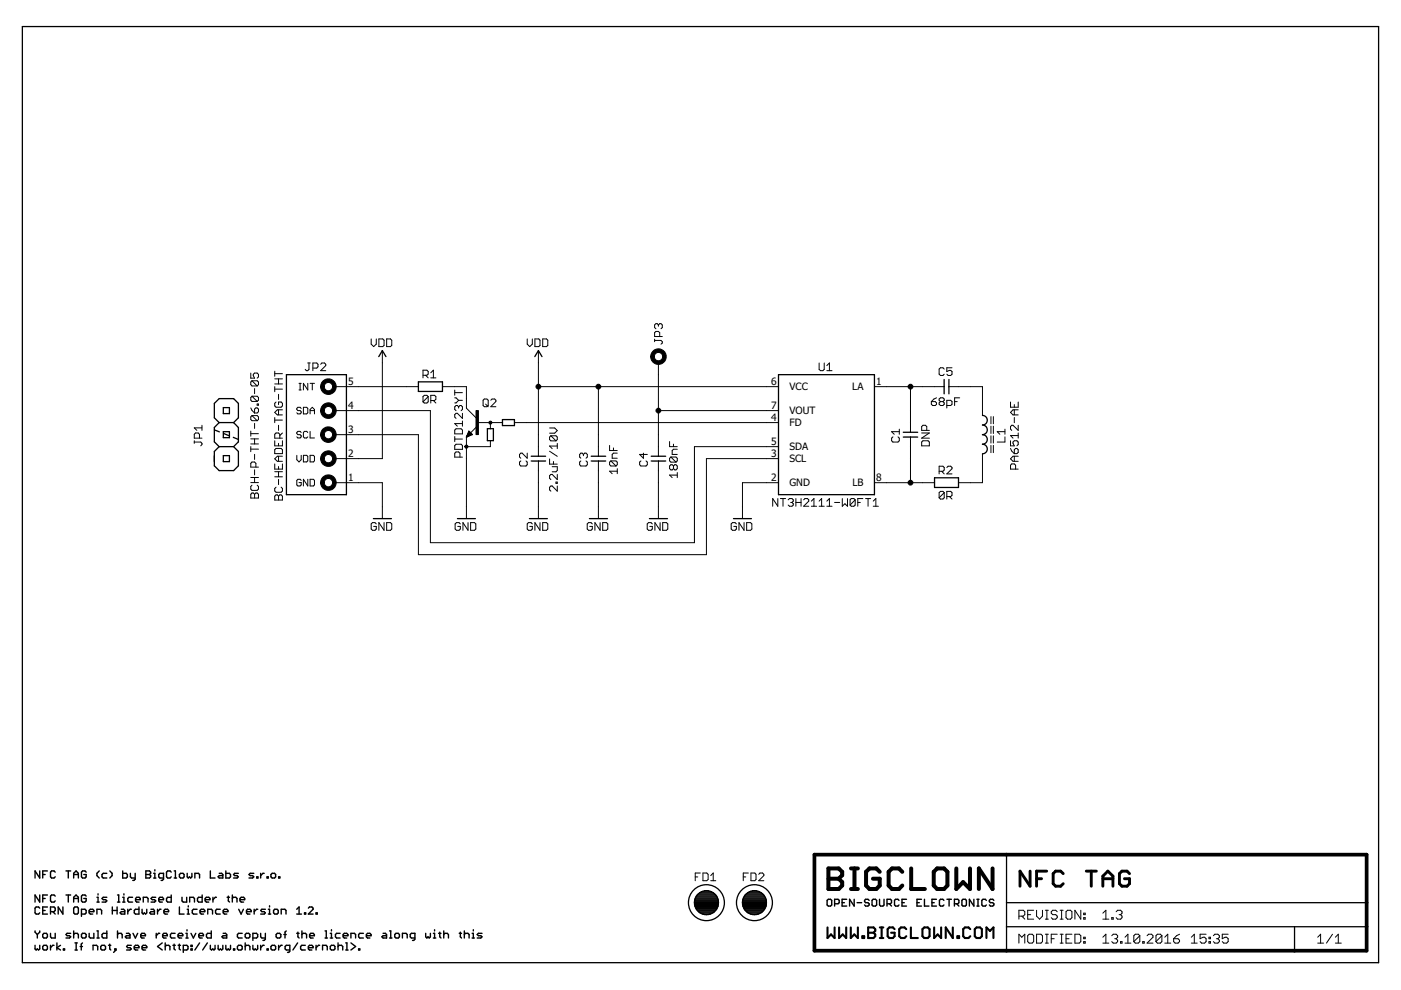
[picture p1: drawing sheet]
<!DOCTYPE eagle SYSTEM "eagle.dtd">
<eagle version="7.6.0">
<drawing>
<settings>
<setting alwaysvectorfont="no"/>
<setting verticaltext="up"/>
</settings>
<grid distance="0.1" unitdist="inch" unit="inch" style="lines" multiple="1" display="no" altdistance="0.01" altunitdist="inch" altunit="inch"/>
<schematic xreflabel="%F%N/%S.%C%R" xrefpart="/%S.%C%R">
<libraries>
<library name="bc-capacitor">
<symbols>
<symbol name="CAPACITOR">
<wire x1="1.524" y1="-0.508" x2="0" y2="-0.508" width="0.254" layer="94"/>
<wire x1="0" y1="-0.508" x2="-1.524" y2="-0.508" width="0.254" layer="94"/>
<wire x1="-1.524" y1="0.508" x2="0" y2="0.508" width="0.254" layer="94"/>
<wire x1="0" y1="0.508" x2="1.524" y2="0.508" width="0.254" layer="94"/>
<wire x1="0" y1="-2.54" x2="0" y2="-0.508" width="0.1524" layer="94"/>
<wire x1="0" y1="0.508" x2="0" y2="2.54" width="0.1524" layer="94"/>
<text x="-2.286" y="0" size="1.778" layer="95" rot="R90" align="bottom-center">&gt;NAME</text>
<text x="2.286" y="0" size="1.778" layer="96" rot="R90" align="top-center">&gt;VALUE</text>
<pin name="2" x="0" y="-5.08" visible="off" length="short" direction="pas" rot="R90"/>
<pin name="1" x="0" y="5.08" visible="off" length="short" direction="pas" rot="R270"/>
</symbol>
</symbols>
<devicesets>
<deviceset name="C-0805-2.2UF-10V" prefix="C">
<gates>
<gate name="C" symbol="CAPACITOR" x="0" y="0"/>
</gates>
<devices>
<device name="" package="CAPACITOR-0805_R">
<connects>
<connect gate="C" pin="1" pad="1"/>
<connect gate="C" pin="2" pad="2"/>
</connects>
<technologies>
<technology name="">
<attribute name="BCPN" value="BC-C-0805-2.2UF-10V" constant="no"/>
<attribute name="VALUE" value="2.2uF/10V" constant="no"/>
</technology>
</technologies>
</device>
</devices>
</deviceset>
<deviceset name="C-0805-10NF" prefix="C">
<gates>
<gate name="C" symbol="CAPACITOR" x="0" y="0"/>
</gates>
<devices>
<device name="" package="CAPACITOR-0805_R">
<connects>
<connect gate="C" pin="1" pad="1"/>
<connect gate="C" pin="2" pad="2"/>
</connects>
<technologies>
<technology name="">
<attribute name="BCPN" value="BC-C-0805-10NF" constant="no"/>
<attribute name="VALUE" value="10nF" constant="no"/>
</technology>
</technologies>
</device>
</devices>
</deviceset>
<deviceset name="C-0805-68PF" prefix="C">
<gates>
<gate name="C" symbol="CAPACITOR" x="0" y="0"/>
</gates>
<devices>
<device name="" package="CAPACITOR-0805_R">
<connects>
<connect gate="C" pin="1" pad="1"/>
<connect gate="C" pin="2" pad="2"/>
</connects>
<technologies>
<technology name="">
<attribute name="BCPN" value="BC-C-0805-68PF" constant="no"/>
<attribute name="VALUE" value="68pF" constant="no"/>
</technology>
</technologies>
</device>
</devices>
</deviceset>
<deviceset name="C-0805-180NF" prefix="C">
<gates>
<gate name="C" symbol="CAPACITOR" x="0" y="0"/>
</gates>
<devices>
<device name="" package="CAPACITOR-0805_R">
<connects>
<connect gate="C" pin="1" pad="1"/>
<connect gate="C" pin="2" pad="2"/>
</connects>
<technologies>
<technology name="">
<attribute name="BCPN" value="BC-C-0805-180NF" constant="no"/>
<attribute name="VALUE" value="180nF" constant="no"/>
</technology>
</technologies>
</device>
</devices>
</deviceset>
<deviceset name="C-0805-DNP" prefix="C">
<gates>
<gate name="G$1" symbol="CAPACITOR" x="0" y="0"/>
</gates>
<devices>
<device name="" package="CAPACITOR-0805_R">
<connects>
<connect gate="G$1" pin="1" pad="1"/>
<connect gate="G$1" pin="2" pad="2"/>
</connects>
<technologies>
<technology name="">
<attribute name="BCPN" value="-" constant="no"/>
<attribute name="VALUE" value="DNP" constant="no"/>
</technology>
</technologies>
</device>
</devices>
</deviceset>
</devicesets>
</library>
<library name="bc-supply">
<symbols>
<symbol name="GND">
<wire x1="-1.905" y1="0" x2="1.905" y2="0" width="0.254" layer="94"/>
<text x="0" y="-0.762" size="1.778" layer="96" align="top-center">&gt;VALUE</text>
<pin name="GND" x="0" y="2.54" visible="off" length="short" direction="sup" rot="R270"/>
</symbol>
<symbol name="VDD">
<wire x1="0.762" y1="1.27" x2="0" y2="2.54" width="0.254" layer="94"/>
<wire x1="0" y1="2.54" x2="-0.762" y2="1.27" width="0.254" layer="94"/>
<text x="0" y="3.302" size="1.778" layer="96" align="bottom-center">&gt;VALUE</text>
<pin name="VDD" x="0" y="0" visible="off" length="short" direction="sup" rot="R90"/>
</symbol>
</symbols>
<devicesets>
<deviceset name="GND" prefix="GND">
<gates>
<gate name="1" symbol="GND" x="0" y="0"/>
</gates>
<devices>
<device name="">
<technologies>
<technology name="">
<attribute name="BCPN" value="-" constant="no"/>
</technology>
</technologies>
</device>
</devices>
</deviceset>
<deviceset name="VDD" prefix="SUPPLY">
<gates>
<gate name="VDD" symbol="VDD" x="0" y="0"/>
</gates>
<devices>
<device name="">
<technologies>
<technology name="">
<attribute name="BCPN" value="-" constant="no"/>
</technology>
</technologies>
</device>
</devices>
</deviceset>
</devicesets>
</library>
<library name="bc-fiducial">
<symbols>
<symbol name="FIDUCIAL">
<circle x="0" y="0" radius="3.81" width="0.254" layer="94"/>
<polygon width="0.254" layer="94">
<vertex x="0" y="-2.54" curve="90"/>
<vertex x="2.54" y="0" curve="90"/>
<vertex x="0" y="2.54" curve="90"/>
<vertex x="-2.54" y="0" curve="90"/>
</polygon>
<text x="0" y="4.572" size="1.778" layer="95" align="bottom-center">&gt;NAME</text>
</symbol>
</symbols>
<devicesets>
<deviceset name="FIDUCIAL" prefix="FD">
<gates>
<gate name="FD" symbol="FIDUCIAL" x="0" y="0"/>
</gates>
<devices>
<device name="" package="FIDUCIAL-1MM">
<technologies>
<technology name="">
<attribute name="BCPN" value="-" constant="no"/>
</technology>
</technologies>
</device>
</devices>
</deviceset>
</devicesets>
</library>
<library name="bc-memory">
<symbols>
<symbol name="NT3H2111-W0FT1">
<pin name="LA" x="12.7" y="10.16" length="short" direction="pas" rot="R180"/>
<pin name="LB" x="12.7" y="-10.16" length="short" direction="pas" rot="R180"/>
<pin name="FD" x="-12.7" y="2.54" length="short" direction="pas"/>
<pin name="VOUT" x="-12.7" y="5.08" length="short" direction="pas"/>
<pin name="VCC" x="-12.7" y="10.16" length="short" direction="pas"/>
<pin name="SCL" x="-12.7" y="-5.08" length="short" direction="pas"/>
<pin name="SDA" x="-12.7" y="-2.54" length="short" direction="pas"/>
<pin name="GND" x="-12.7" y="-10.16" length="short" direction="pas"/>
<wire x1="-10.16" y1="12.7" x2="10.16" y2="12.7" width="0.254" layer="94"/>
<wire x1="10.16" y1="12.7" x2="10.16" y2="-12.7" width="0.254" layer="94"/>
<wire x1="10.16" y1="-12.7" x2="-10.16" y2="-12.7" width="0.254" layer="94"/>
<wire x1="-10.16" y1="-12.7" x2="-10.16" y2="12.7" width="0.254" layer="94"/>
<text x="0" y="13.462" size="1.778" layer="95" align="bottom-center">&gt;NAME</text>
<text x="0" y="-13.462" size="1.778" layer="96" align="top-center">&gt;VALUE</text>
</symbol>
</symbols>
<devicesets>
<deviceset name="U-NT3H2111-W0FT1" prefix="U">
<gates>
<gate name="U" symbol="NT3H2111-W0FT1" x="0" y="0"/>
</gates>
<devices>
<device name="" package="NT3H2111-W0FT1_R">
<connects>
<connect gate="U" pin="FD" pad="4"/>
<connect gate="U" pin="GND" pad="2"/>
<connect gate="U" pin="LA" pad="1"/>
<connect gate="U" pin="LB" pad="8"/>
<connect gate="U" pin="SCL" pad="3"/>
<connect gate="U" pin="SDA" pad="5"/>
<connect gate="U" pin="VCC" pad="6"/>
<connect gate="U" pin="VOUT" pad="7"/>
</connects>
<technologies>
<technology name="">
<attribute name="BCPN" value="BC-U-NT3H2111-W0FT1" constant="no"/>
<attribute name="VALUE" value="NT3H2111-W0FT1" constant="no"/>
</technology>
</technologies>
</device>
</devices>
</deviceset>
</devicesets>
</library>
<library name="bc-discrete">
<symbols>
<symbol name="BIPOLAR-NPN-BE-RESISTOR">
<text x="5.842" y="0" size="1.778" layer="95" rot="R90" align="top-center">&gt;NAME</text>
<text x="8.382" y="0" size="1.778" layer="96" rot="R90" align="top-center">&gt;VALUE</text>
<pin name="B" x="-7.62" y="0" visible="off" length="short" direction="pas"/>
<pin name="C" x="5.08" y="5.08" visible="off" length="point" direction="pas" rot="R270"/>
<pin name="E" x="5.08" y="-7.62" visible="off" length="point" direction="pas" rot="R90"/>
<rectangle x1="2.54" y1="-2.54" x2="3.048" y2="2.54" layer="94"/>
<wire x1="5.08" y1="-3.048" x2="2.794" y2="-0.762" width="0.1524" layer="94"/>
<wire x1="5.08" y1="5.08" x2="5.08" y2="3.048" width="0.1524" layer="94"/>
<wire x1="5.08" y1="3.048" x2="2.794" y2="0.762" width="0.1524" layer="94"/>
<wire x1="5.08" y1="-3.048" x2="4.572" y2="-1.778" width="0.1524" layer="94"/>
<wire x1="4.572" y1="-1.778" x2="4.5085" y2="-1.8415" width="0.1524" layer="94"/>
<wire x1="4.5085" y1="-1.8415" x2="4.445" y2="-1.905" width="0.1524" layer="94"/>
<wire x1="4.445" y1="-1.905" x2="4.3815" y2="-1.9685" width="0.1524" layer="94"/>
<wire x1="4.3815" y1="-1.9685" x2="4.318" y2="-2.032" width="0.1524" layer="94"/>
<wire x1="4.318" y1="-2.032" x2="4.2545" y2="-2.0955" width="0.1524" layer="94"/>
<wire x1="4.2545" y1="-2.0955" x2="4.1275" y2="-2.2225" width="0.1524" layer="94"/>
<wire x1="4.1275" y1="-2.2225" x2="4.064" y2="-2.286" width="0.1524" layer="94"/>
<wire x1="4.064" y1="-2.286" x2="4.0005" y2="-2.3495" width="0.1524" layer="94"/>
<wire x1="4.0005" y1="-2.3495" x2="3.937" y2="-2.413" width="0.1524" layer="94"/>
<wire x1="3.937" y1="-2.413" x2="3.8735" y2="-2.4765" width="0.1524" layer="94"/>
<wire x1="3.8735" y1="-2.4765" x2="3.81" y2="-2.54" width="0.1524" layer="94"/>
<wire x1="3.81" y1="-2.54" x2="5.08" y2="-3.048" width="0.1524" layer="94"/>
<wire x1="5.08" y1="-3.048" x2="4.5085" y2="-1.8415" width="0.1524" layer="94"/>
<wire x1="5.08" y1="-3.048" x2="4.445" y2="-1.905" width="0.1524" layer="94"/>
<wire x1="5.08" y1="-3.048" x2="4.3815" y2="-1.9685" width="0.1524" layer="94"/>
<wire x1="5.08" y1="-3.048" x2="4.318" y2="-2.032" width="0.1524" layer="94"/>
<wire x1="5.08" y1="-3.048" x2="4.2545" y2="-2.0955" width="0.1524" layer="94"/>
<wire x1="5.08" y1="-3.048" x2="4.1275" y2="-2.2225" width="0.1524" layer="94"/>
<wire x1="5.08" y1="-3.048" x2="4.064" y2="-2.286" width="0.1524" layer="94"/>
<wire x1="5.08" y1="-3.048" x2="4.0005" y2="-2.3495" width="0.1524" layer="94"/>
<wire x1="5.08" y1="-3.048" x2="3.937" y2="-2.413" width="0.1524" layer="94"/>
<wire x1="5.08" y1="-3.048" x2="3.8735" y2="-2.4765" width="0.1524" layer="94"/>
<wire x1="-2.54" y1="0" x2="-2.54" y2="0.635" width="0.254" layer="94"/>
<wire x1="-2.54" y1="0.635" x2="-5.08" y2="0.635" width="0.254" layer="94"/>
<wire x1="-5.08" y1="0.635" x2="-5.08" y2="-0.635" width="0.254" layer="94"/>
<wire x1="-5.08" y1="-0.635" x2="-2.54" y2="-0.635" width="0.254" layer="94"/>
<wire x1="-2.54" y1="-0.635" x2="-2.54" y2="0" width="0.254" layer="94"/>
<wire x1="-0.635" y1="-1.27" x2="-0.635" y2="-3.81" width="0.254" layer="94"/>
<wire x1="-0.635" y1="-3.81" x2="0" y2="-3.81" width="0.254" layer="94"/>
<wire x1="0" y1="-3.81" x2="0.635" y2="-3.81" width="0.254" layer="94"/>
<wire x1="0.635" y1="-3.81" x2="0.635" y2="-1.27" width="0.254" layer="94"/>
<wire x1="0.635" y1="-1.27" x2="0" y2="-1.27" width="0.254" layer="94"/>
<wire x1="0" y1="-1.27" x2="-0.635" y2="-1.27" width="0.254" layer="94"/>
<wire x1="5.08" y1="-3.048" x2="5.08" y2="-5.08" width="0.1524" layer="94"/>
<wire x1="5.08" y1="-5.08" x2="5.08" y2="-7.62" width="0.1524" layer="94"/>
<wire x1="5.08" y1="-5.08" x2="0" y2="-5.08" width="0.1524" layer="94"/>
<wire x1="0" y1="-5.08" x2="0" y2="-3.81" width="0.1524" layer="94"/>
<wire x1="2.54" y1="0" x2="0" y2="0" width="0.1524" layer="94"/>
<wire x1="0" y1="0" x2="-2.54" y2="0" width="0.1524" layer="94"/>
<wire x1="0" y1="-1.27" x2="0" y2="0" width="0.1524" layer="94"/>
<circle x="0" y="0" radius="0.127" width="0.4064" layer="94"/>
<circle x="5.08" y="-5.08" radius="0.2032" width="0.254" layer="94"/>
</symbol>
</symbols>
<devicesets>
<deviceset name="Q-PDTD123YT" prefix="Q">
<gates>
<gate name="Q" symbol="BIPOLAR-NPN-BE-RESISTOR" x="0" y="0"/>
</gates>
<devices>
<device name="" package="SOT-23_R">
<connects>
<connect gate="Q" pin="B" pad="1"/>
<connect gate="Q" pin="C" pad="3"/>
<connect gate="Q" pin="E" pad="2"/>
</connects>
<technologies>
<technology name="">
<attribute name="BCPN" value="BC-Q-PDTD123YT" constant="no"/>
<attribute name="VALUE" value="PDTD123YT" constant="no"/>
</technology>
</technologies>
</device>
</devices>
</deviceset>
</devicesets>
</library>
<library name="bc-inductor">
<symbols>
<symbol name="INDUCTOR-FERRITE">
<text x="0" y="3.048" size="1.778" layer="95" align="bottom-center">&gt;NAME</text>
<text x="0" y="-0.762" size="1.778" layer="96" align="top-center">&gt;VALUE</text>
<pin name="2" x="5.08" y="0" visible="off" length="point" direction="pas" rot="R180"/>
<pin name="1" x="-5.08" y="0" visible="off" length="point" direction="pas"/>
<wire x1="-2.032" y1="0" x2="0" y2="0" width="0.254" layer="94" curve="-180"/>
<wire x1="0" y1="0" x2="2.032" y2="0" width="0.254" layer="94" curve="-180"/>
<wire x1="2.032" y1="0" x2="4.064" y2="0" width="0.254" layer="94" curve="-180"/>
<wire x1="-4.064" y1="0" x2="-2.032" y2="0" width="0.254" layer="94" curve="-180"/>
<wire x1="-5.08" y1="0" x2="-4.064" y2="0" width="0.1524" layer="94"/>
<wire x1="4.064" y1="0" x2="5.08" y2="0" width="0.1524" layer="94"/>
<wire x1="-3.81" y1="1.778" x2="-2.286" y2="1.778" width="0.1524" layer="94"/>
<wire x1="-1.778" y1="1.778" x2="-0.254" y2="1.778" width="0.1524" layer="94"/>
<wire x1="0.254" y1="1.778" x2="1.778" y2="1.778" width="0.1524" layer="94"/>
<wire x1="2.286" y1="1.778" x2="3.81" y2="1.778" width="0.1524" layer="94"/>
<wire x1="-3.81" y1="2.286" x2="-2.286" y2="2.286" width="0.1524" layer="94"/>
<wire x1="-1.778" y1="2.286" x2="-0.254" y2="2.286" width="0.1524" layer="94"/>
<wire x1="0.254" y1="2.286" x2="1.778" y2="2.286" width="0.1524" layer="94"/>
<wire x1="2.286" y1="2.286" x2="3.81" y2="2.286" width="0.1524" layer="94"/>
</symbol>
</symbols>
<devicesets>
<deviceset name="L-PA6512-AE" prefix="L">
<gates>
<gate name="L" symbol="INDUCTOR-FERRITE" x="0" y="0"/>
</gates>
<devices>
<device name="" package="PA6512-AE_R">
<connects>
<connect gate="L" pin="1" pad="1"/>
<connect gate="L" pin="2" pad="2"/>
</connects>
<technologies>
<technology name="">
<attribute name="BCPN" value="BC-L-PA6512-AE" constant="no"/>
<attribute name="VALUE" value="PA6512-AE" constant="no"/>
</technology>
</technologies>
</device>
</devices>
</deviceset>
</devicesets>
</library>
<library name="bc-resistor">
<symbols>
<symbol name="RESISTOR">
<text x="0" y="1.778" size="1.778" layer="95" align="bottom-center">&gt;NAME</text>
<text x="0" y="-1.778" size="1.778" layer="96" align="top-center">&gt;VALUE</text>
<pin name="2" x="5.08" y="0" visible="off" length="short" direction="pas" rot="R180"/>
<pin name="1" x="-5.08" y="0" visible="off" length="short" direction="pas"/>
<wire x1="-2.54" y1="1.016" x2="2.54" y2="1.016" width="0.254" layer="94"/>
<wire x1="2.54" y1="1.016" x2="2.54" y2="-1.016" width="0.254" layer="94"/>
<wire x1="2.54" y1="-1.016" x2="-2.54" y2="-1.016" width="0.254" layer="94"/>
<wire x1="-2.54" y1="-1.016" x2="-2.54" y2="1.016" width="0.254" layer="94"/>
</symbol>
</symbols>
<devicesets>
<deviceset name="R-0805-0R" prefix="R">
<gates>
<gate name="R" symbol="RESISTOR" x="0" y="0"/>
</gates>
<devices>
<device name="" package="RESISTOR-0805_R">
<connects>
<connect gate="R" pin="1" pad="1"/>
<connect gate="R" pin="2" pad="2"/>
</connects>
<technologies>
<technology name="">
<attribute name="BCPN" value="BC-R-0805-0R" constant="no"/>
<attribute name="VALUE" value="0R" constant="no"/>
</technology>
</technologies>
</device>
</devices>
</deviceset>
</devicesets>
</library>
<library name="bc-frame">
<symbols>
<symbol name="FRAME-A4L">
<wire x1="165.1" y1="0" x2="165.1" y2="20.32" width="0.762" layer="94"/>
<wire x1="165.1" y1="20.32" x2="205.74" y2="20.32" width="0.762" layer="94"/>
<wire x1="205.74" y1="20.32" x2="281.94" y2="20.32" width="0.762" layer="94"/>
<wire x1="205.74" y1="20.32" x2="205.74" y2="10.16" width="0.254" layer="94"/>
<wire x1="205.74" y1="10.16" x2="205.74" y2="5.08" width="0.254" layer="94"/>
<wire x1="205.74" y1="5.08" x2="205.74" y2="0" width="0.254" layer="94"/>
<wire x1="205.74" y1="10.16" x2="281.94" y2="10.16" width="0.254" layer="94"/>
<wire x1="205.74" y1="5.08" x2="266.7" y2="5.08" width="0.254" layer="94"/>
<text x="208.28" y="15.24" size="3.81" layer="94" font="vector" ratio="16" align="center-left">&gt;PROJECT_NAME</text>
<text x="208.28" y="7.62" size="2.032" layer="94" font="vector" align="center-left">REVISION:</text>
<text x="208.28" y="2.54" size="2.032" layer="94" font="vector" align="center-left">MODIFIED:</text>
<wire x1="266.7" y1="5.08" x2="281.94" y2="5.08" width="0.254" layer="94"/>
<wire x1="266.7" y1="5.08" x2="266.7" y2="0" width="0.254" layer="94"/>
<text x="226.06" y="2.54" size="2.032" layer="94" font="vector" align="center-left">&gt;LAST_DATE_TIME</text>
<text x="274.32" y="2.54" size="2.032" layer="94" font="vector" align="center">&gt;SHEET_TOTAL</text>
<text x="226.06" y="7.62" size="2.032" layer="94" font="vector" align="center-left">&gt;PROJECT_REVISION</text>
<wire x1="165.1" y1="0" x2="205.74" y2="0" width="0.762" layer="94"/>
<wire x1="205.74" y1="0" x2="266.7" y2="0" width="0.762" layer="94"/>
<wire x1="266.7" y1="0" x2="281.94" y2="0" width="0.762" layer="94"/>
<wire x1="281.94" y1="0" x2="281.94" y2="5.08" width="0.762" layer="94"/>
<wire x1="281.94" y1="5.08" x2="281.94" y2="10.16" width="0.762" layer="94"/>
<wire x1="281.94" y1="10.16" x2="281.94" y2="20.32" width="0.762" layer="94"/>
<wire x1="-2.54" y1="-2.54" x2="284.48" y2="-2.54" width="0.254" layer="94"/>
<wire x1="284.48" y1="-2.54" x2="284.48" y2="195.58" width="0.254" layer="94"/>
<wire x1="284.48" y1="195.58" x2="-2.54" y2="195.58" width="0.254" layer="94"/>
<wire x1="-2.54" y1="195.58" x2="-2.54" y2="-2.54" width="0.254" layer="94"/>
<text x="167.64" y="15.24" size="5.1839875" layer="94" font="vector" ratio="16" align="center-left">BIGCLOWN</text>
<text x="167.64" y="10.16" size="1.720215625" layer="94" font="vector" ratio="16" align="center-left">OPEN-SOURCE ELECTRONICS</text>
<text x="167.64" y="3.81" size="2.672715625" layer="94" font="vector" ratio="16" align="center-left">WWW.BIGCLOWN.COM</text>
</symbol>
</symbols>
<devicesets>
<deviceset name="FRAME-SCH/A4L-BRD/A4L" prefix="FRAME">
<gates>
<gate name="FRAME" symbol="FRAME-A4L" x="0" y="0"/>
</gates>
<devices>
<device name="" package="FRAME-A4L">
<technologies>
<technology name="">
<attribute name="BCPN" value="-" constant="no"/>
<attribute name="PROJECT_NAME" value="" constant="no"/>
<attribute name="PROJECT_REVISION" value="" constant="no"/>
</technology>
</technologies>
</device>
</devices>
</deviceset>
</devicesets>
</library>
<library name="bc-header">
<symbols>
<symbol name="BC-HEADER-TAG-THT">
<wire x1="5.08" y1="12.7" x2="-7.62" y2="12.7" width="0.254" layer="94"/>
<wire x1="-7.62" y1="12.7" x2="-7.62" y2="-12.7" width="0.254" layer="94"/>
<wire x1="-7.62" y1="-12.7" x2="5.08" y2="-12.7" width="0.254" layer="94"/>
<pin name="GND" x="-10.16" y="-10.16" visible="pad" length="short" direction="pas"/>
<pin name="VDD" x="-10.16" y="-5.08" visible="pad" length="short" direction="pas"/>
<pin name="SCL" x="-10.16" y="0" visible="pad" length="short" direction="pas"/>
<pin name="SDA" x="-10.16" y="5.08" visible="pad" length="short" direction="pas"/>
<pin name="INT" x="-10.16" y="10.16" visible="pad" length="short" direction="pas"/>
<text x="-1.27" y="13.462" size="1.778" layer="95" rot="MR0" align="bottom-center">&gt;NAME</text>
<text x="-1.27" y="-13.462" size="1.778" layer="96" rot="MR0" align="top-center">&gt;VALUE</text>
<text x="-1.27" y="10.16" size="1.524" layer="95" rot="MR0" align="center-right">INT</text>
<text x="-1.27" y="5.08" size="1.524" layer="95" rot="MR0" align="center-right">SDA</text>
<text x="-1.27" y="0" size="1.524" layer="95" rot="MR0" align="center-right">SCL</text>
<text x="-1.27" y="-5.08" size="1.524" layer="95" rot="MR0" align="center-right">VDD</text>
<text x="-1.27" y="-10.16" size="1.524" layer="95" rot="MR0" align="center-right">GND</text>
<wire x1="-7.62" y1="10.16" x2="-5.08" y2="10.16" width="0.1524" layer="94"/>
<wire x1="-7.62" y1="5.08" x2="-5.08" y2="5.08" width="0.1524" layer="94"/>
<wire x1="-7.62" y1="0" x2="-5.08" y2="0" width="0.1524" layer="94"/>
<wire x1="-7.62" y1="-5.08" x2="-5.08" y2="-5.08" width="0.1524" layer="94"/>
<wire x1="-7.62" y1="-10.16" x2="-5.08" y2="-10.16" width="0.1524" layer="94"/>
<circle x="-3.81" y="10.16" radius="1.27" width="0.762" layer="94"/>
<circle x="-3.81" y="5.08" radius="1.27" width="0.762" layer="94"/>
<circle x="-3.81" y="0" radius="1.27" width="0.762" layer="94"/>
<circle x="-3.81" y="-5.08" radius="1.27" width="0.762" layer="94"/>
<circle x="-3.81" y="-10.16" radius="1.27" width="0.762" layer="94"/>
<wire x1="5.08" y1="-12.7" x2="5.08" y2="12.7" width="0.254" layer="94"/>
</symbol>
<symbol name="BC-HEADER-PIN-THT">
<pin name="0" x="0" y="0" visible="off" length="short" direction="pas"/>
<text x="6.35" y="1.27" size="1.778" layer="95" align="center-left">&gt;NAME</text>
<text x="6.35" y="-1.27" size="1.778" layer="96" align="center-left">&gt;VALUE</text>
<circle x="3.81" y="0" radius="1.27" width="0.762" layer="94"/>
</symbol>
<symbol name="BCH-P-THT">
<text x="0" y="5.08" size="1.778" layer="95" rot="MR0" align="bottom-center">&gt;NAME</text>
<text x="0" y="-5.08" size="1.778" layer="96" rot="MR0" align="top-center">&gt;VALUE</text>
<wire x1="-3.556" y1="2.54" x2="-6.604" y2="2.54" width="0.254" layer="94"/>
<wire x1="-2.54" y1="-1.524" x2="-1.524" y2="-2.54" width="0.254" layer="94"/>
<wire x1="1.524" y1="-2.54" x2="2.54" y2="-1.524" width="0.254" layer="94"/>
<wire x1="2.54" y1="1.524" x2="1.524" y2="2.54" width="0.254" layer="94"/>
<wire x1="1.524" y1="2.54" x2="-1.524" y2="2.54" width="0.254" layer="94"/>
<wire x1="-1.524" y1="2.54" x2="-2.54" y2="1.524" width="0.254" layer="94"/>
<wire x1="0.635" y1="0.635" x2="-0.635" y2="0.635" width="0.254" layer="94"/>
<wire x1="-0.635" y1="0.635" x2="-0.635" y2="-0.635" width="0.254" layer="94"/>
<wire x1="-0.635" y1="-0.635" x2="0.635" y2="-0.635" width="0.254" layer="94"/>
<wire x1="0.635" y1="-0.635" x2="0.635" y2="0.635" width="0.254" layer="94"/>
<wire x1="-2.54" y1="-1.524" x2="-2.54" y2="1.524" width="0.254" layer="94"/>
<wire x1="-2.54" y1="1.524" x2="-3.556" y2="2.54" width="0.254" layer="94"/>
<wire x1="-4.445" y1="2.54" x2="-5.715" y2="2.54" width="0.254" layer="94"/>
<wire x1="-6.604" y1="2.54" x2="-7.62" y2="1.524" width="0.254" layer="94"/>
<wire x1="-7.62" y1="1.524" x2="-7.62" y2="-1.524" width="0.254" layer="94"/>
<wire x1="-7.62" y1="-1.524" x2="-6.604" y2="-2.54" width="0.254" layer="94"/>
<wire x1="-6.604" y1="-2.54" x2="-3.556" y2="-2.54" width="0.254" layer="94"/>
<wire x1="-3.556" y1="-2.54" x2="-2.54" y2="-1.524" width="0.254" layer="94"/>
<wire x1="-5.715" y1="-0.635" x2="-4.445" y2="-0.635" width="0.254" layer="94"/>
<wire x1="-4.445" y1="-0.635" x2="-4.445" y2="0.635" width="0.254" layer="94"/>
<wire x1="-4.445" y1="0.635" x2="-5.715" y2="0.635" width="0.254" layer="94"/>
<wire x1="-5.715" y1="0.635" x2="-5.715" y2="-0.635" width="0.254" layer="94"/>
<wire x1="7.62" y1="1.524" x2="6.604" y2="2.54" width="0.254" layer="94"/>
<wire x1="6.604" y1="2.54" x2="3.556" y2="2.54" width="0.254" layer="94"/>
<wire x1="3.556" y1="2.54" x2="2.54" y2="1.524" width="0.254" layer="94"/>
<wire x1="2.54" y1="1.524" x2="2.54" y2="-1.524" width="0.254" layer="94"/>
<wire x1="2.54" y1="-1.524" x2="3.556" y2="-2.54" width="0.254" layer="94"/>
<wire x1="3.556" y1="-2.54" x2="6.604" y2="-2.54" width="0.254" layer="94"/>
<wire x1="6.604" y1="-2.54" x2="7.62" y2="-1.524" width="0.254" layer="94"/>
<wire x1="4.445" y1="-0.635" x2="5.715" y2="-0.635" width="0.254" layer="94"/>
<wire x1="5.715" y1="-0.635" x2="5.715" y2="0.635" width="0.254" layer="94"/>
<wire x1="5.715" y1="0.635" x2="4.445" y2="0.635" width="0.254" layer="94"/>
<wire x1="4.445" y1="0.635" x2="4.445" y2="-0.635" width="0.254" layer="94"/>
<wire x1="7.62" y1="1.524" x2="7.62" y2="-1.524" width="0.254" layer="94"/>
<wire x1="-1.524" y1="-2.54" x2="-1.016" y2="-2.54" width="0.254" layer="94"/>
<wire x1="-1.016" y1="-2.54" x2="1.524" y2="-2.54" width="0.254" layer="94"/>
<wire x1="-1.016" y1="-2.54" x2="1.016" y2="2.54" width="0.254" layer="94" style="shortdash"/>
</symbol>
</symbols>
<devicesets>
<deviceset name="BC-HEADER-TAG-THT" prefix="JP">
<gates>
<gate name="JP" symbol="BC-HEADER-TAG-THT" x="0" y="0"/>
</gates>
<devices>
<device name="" package="BC-HEADER-TAG-THT">
<connects>
<connect gate="JP" pin="GND" pad="1"/>
<connect gate="JP" pin="INT" pad="5"/>
<connect gate="JP" pin="SCL" pad="3"/>
<connect gate="JP" pin="SDA" pad="4"/>
<connect gate="JP" pin="VDD" pad="2"/>
</connects>
<technologies>
<technology name="">
<attribute name="BCPN" value="-" constant="no"/>
<attribute name="VALUE" value="BC-HEADER-TAG-THT" constant="no"/>
</technology>
</technologies>
</device>
</devices>
</deviceset>
<deviceset name="BC-HEADER-PIN-THT" prefix="JP">
<gates>
<gate name="JP" symbol="BC-HEADER-PIN-THT" x="0" y="0"/>
</gates>
<devices>
<device name="" package="BC-HEADER-PIN-THT">
<connects>
<connect gate="JP" pin="0" pad="0"/>
</connects>
<technologies>
<technology name="">
<attribute name="BCPN" value="-" constant="no"/>
</technology>
</technologies>
</device>
</devices>
</deviceset>
<deviceset name="JP-BCH-P-THT-06.0-05" prefix="JP">
<gates>
<gate name="JP" symbol="BCH-P-THT" x="0" y="0"/>
</gates>
<devices>
<device name="" package="BCH-P-THT-05">
<technologies>
<technology name="">
<attribute name="BCPN" value="BC-JP-BCH-P-THT-06.0-05" constant="no"/>
<attribute name="VALUE" value="BCH-P-THT-06.0-05" constant="no"/>
</technology>
</technologies>
</device>
</devices>
</deviceset>
</devicesets>
</library>
</libraries>
<attributes>
</attributes>
<variantdefs>
</variantdefs>
<classes>
<class number="0" name="default" width="0" drill="0">
</class>
</classes>
<parts>
<part name="GND4" library="bc-supply" deviceset="GND" device=""/>
<part name="GND5" library="bc-supply" deviceset="GND" device=""/>
<part name="GND1" library="bc-supply" deviceset="GND" device=""/>
<part name="SUPPLY2" library="bc-supply" deviceset="VDD" device=""/>
<part name="C2" library="bc-capacitor" deviceset="C-0805-2.2UF-10V" device="" value="2.2uF/10V"/>
<part name="C3" library="bc-capacitor" deviceset="C-0805-10NF" device="" value="10nF"/>
<part name="U1" library="bc-memory" deviceset="U-NT3H2111-W0FT1" device="" value="NT3H2111-W0FT1"/>
<part name="Q2" library="bc-discrete" deviceset="Q-PDTD123YT" device="" value="PDTD123YT"/>
<part name="GND3" library="bc-supply" deviceset="GND" device=""/>
<part name="C1" library="bc-capacitor" deviceset="C-0805-DNP" device="" value="DNP"/>
<part name="L1" library="bc-inductor" deviceset="L-PA6512-AE" device="" value="PA6512-AE"/>
<part name="SUPPLY1" library="bc-supply" deviceset="VDD" device=""/>
<part name="GND2" library="bc-supply" deviceset="GND" device=""/>
<part name="JP2" library="bc-header" deviceset="BC-HEADER-TAG-THT" device="" value="BC-HEADER-TAG-THT"/>
<part name="FD1" library="bc-fiducial" deviceset="FIDUCIAL" device=""/>
<part name="FD2" library="bc-fiducial" deviceset="FIDUCIAL" device=""/>
<part name="R1" library="bc-resistor" deviceset="R-0805-0R" device="" value="0R"/>
<part name="JP3" library="bc-header" deviceset="BC-HEADER-PIN-THT" device=""/>
<part name="FRAME1" library="bc-frame" deviceset="FRAME-SCH/A4L-BRD/A4L" device="">
<attribute name="PROJECT_NAME" value="NFC TAG"/>
<attribute name="PROJECT_REVISION" value="1.3"/>
</part>
<part name="GND6" library="bc-supply" deviceset="GND" device=""/>
<part name="C4" library="bc-capacitor" deviceset="C-0805-180NF" device="" value="180nF"/>
<part name="C5" library="bc-capacitor" deviceset="C-0805-68PF" device="" value="68pF"/>
<part name="R2" library="bc-resistor" deviceset="R-0805-0R" device="" value="0R"/>
<part name="JP1" library="bc-header" deviceset="JP-BCH-P-THT-06.0-05" device="" value="BCH-P-THT-06.0-05"/>
</parts>
<sheets>
<sheet>
<plain>
<text x="0" y="15.24" size="1.778" layer="97" font="vector" ratio="16">NFC TAG (c) by BigClown Labs s.r.o.</text>
<text x="0" y="10.16" size="1.778" layer="97" font="vector" ratio="16">NFC TAG is licensed under the</text>
<text x="0" y="7.62" size="1.778" layer="97" font="vector" ratio="16">CERN Open Hardware Licence version 1.2.</text>
<text x="0" y="2.54" size="1.778" layer="97" font="vector" ratio="16">You should have received a copy of the licence along with this</text>
<text x="0" y="0" size="1.778" layer="97" font="vector" ratio="16">work. If not, see &lt;http://www.ohwr.org/cernohl&gt;.</text>
</plain>
<instances>
<instance part="GND4" gate="1" x="119.38" y="91.44"/>
<instance part="GND5" gate="1" x="106.68" y="91.44"/>
<instance part="GND1" gate="1" x="149.86" y="91.44"/>
<instance part="SUPPLY2" gate="VDD" x="106.68" y="124.46"/>
<instance part="C2" gate="C" x="106.68" y="104.14"/>
<instance part="C3" gate="C" x="119.38" y="104.14"/>
<instance part="U1" gate="U" x="167.64" y="109.22"/>
<instance part="Q2" gate="Q" x="96.52" y="111.76" smashed="yes" rot="MR0">
<attribute name="NAME" x="96.52" y="115.062" size="1.778" layer="95" rot="MR180" align="top-center"/>
<attribute name="VALUE" x="90.678" y="111.76" size="1.778" layer="96" rot="MR90" align="top-center"/>
</instance>
<instance part="GND3" gate="1" x="91.44" y="91.44"/>
<instance part="C1" gate="G$1" x="185.42" y="109.22"/>
<instance part="L1" gate="L" x="200.66" y="109.22" smashed="yes" rot="R270">
<attribute name="NAME" x="203.708" y="109.22" size="1.778" layer="95" rot="R270" align="bottom-center"/>
<attribute name="VALUE" x="206.502" y="109.22" size="1.778" layer="96" rot="R90" align="top-center"/>
</instance>
<instance part="SUPPLY1" gate="VDD" x="73.66" y="124.46"/>
<instance part="GND2" gate="1" x="73.66" y="91.44"/>
<instance part="JP2" gate="JP" x="58.42" y="109.22" smashed="yes" rot="MR0">
<attribute name="NAME" x="59.69" y="122.682" size="1.778" layer="95" align="bottom-center"/>
<attribute name="VALUE" x="52.578" y="109.22" size="1.778" layer="96" rot="R270" align="top-center"/>
</instance>
<instance part="FD1" gate="FD" x="142.24" y="10.16"/>
<instance part="FD2" gate="FD" x="152.4" y="10.16"/>
<instance part="R1" gate="R" x="83.82" y="119.38"/>
<instance part="JP3" gate="JP" x="132.08" y="121.92" smashed="yes" rot="MR90">
<attribute name="NAME" x="132.08" y="128.27" size="1.778" layer="95" rot="MR270" align="center-right"/>
</instance>
<instance part="FRAME1" gate="FRAME" x="0" y="0"/>
<instance part="GND6" gate="1" x="132.08" y="91.44"/>
<instance part="C4" gate="C" x="132.08" y="104.14"/>
<instance part="C5" gate="C" x="193.04" y="119.38" rot="R270"/>
<instance part="R2" gate="R" x="193.04" y="99.06"/>
<instance part="JP1" gate="JP" x="40.64" y="109.22" rot="R90"/>
</instances>
<busses>
</busses>
<nets>
<net name="GND" class="0">
<segment>
<pinref part="GND5" gate="1" pin="GND"/>
<wire x1="106.68" y1="99.06" x2="106.68" y2="93.98" width="0.1524" layer="91"/>
<pinref part="C2" gate="C" pin="2"/>
</segment>
<segment>
<pinref part="GND4" gate="1" pin="GND"/>
<wire x1="119.38" y1="99.06" x2="119.38" y2="93.98" width="0.1524" layer="91"/>
<pinref part="C3" gate="C" pin="2"/>
</segment>
<segment>
<wire x1="154.94" y1="99.06" x2="149.86" y2="99.06" width="0.1524" layer="91"/>
<pinref part="GND1" gate="1" pin="GND"/>
<wire x1="149.86" y1="99.06" x2="149.86" y2="93.98" width="0.1524" layer="91"/>
<pinref part="U1" gate="U" pin="GND"/>
</segment>
<segment>
<pinref part="GND3" gate="1" pin="GND"/>
<pinref part="Q2" gate="Q" pin="E"/>
<wire x1="91.44" y1="93.98" x2="91.44" y2="104.14" width="0.1524" layer="91"/>
</segment>
<segment>
<pinref part="GND2" gate="1" pin="GND"/>
<wire x1="68.58" y1="99.06" x2="73.66" y2="99.06" width="0.1524" layer="91"/>
<wire x1="73.66" y1="99.06" x2="73.66" y2="93.98" width="0.1524" layer="91"/>
<pinref part="JP2" gate="JP" pin="GND"/>
</segment>
<segment>
<pinref part="GND6" gate="1" pin="GND"/>
<wire x1="132.08" y1="93.98" x2="132.08" y2="99.06" width="0.1524" layer="91"/>
<pinref part="C4" gate="C" pin="2"/>
</segment>
</net>
<net name="VDD" class="0">
<segment>
<wire x1="119.38" y1="119.38" x2="106.68" y2="119.38" width="0.1524" layer="91"/>
<wire x1="106.68" y1="119.38" x2="106.68" y2="109.22" width="0.1524" layer="91"/>
<wire x1="119.38" y1="109.22" x2="119.38" y2="119.38" width="0.1524" layer="91"/>
<wire x1="119.38" y1="119.38" x2="154.94" y2="119.38" width="0.1524" layer="91"/>
<junction x="119.38" y="119.38"/>
<junction x="106.68" y="119.38"/>
<pinref part="SUPPLY2" gate="VDD" pin="VDD"/>
<wire x1="106.68" y1="124.46" x2="106.68" y2="119.38" width="0.1524" layer="91"/>
<pinref part="C2" gate="C" pin="1"/>
<pinref part="C3" gate="C" pin="1"/>
<pinref part="U1" gate="U" pin="VCC"/>
</segment>
<segment>
<pinref part="SUPPLY1" gate="VDD" pin="VDD"/>
<wire x1="73.66" y1="124.46" x2="73.66" y2="104.14" width="0.1524" layer="91"/>
<wire x1="73.66" y1="104.14" x2="68.58" y2="104.14" width="0.1524" layer="91"/>
<pinref part="JP2" gate="JP" pin="VDD"/>
</segment>
</net>
<net name="FD" class="0">
<segment>
<pinref part="U1" gate="U" pin="FD"/>
<pinref part="Q2" gate="Q" pin="B"/>
<wire x1="154.94" y1="111.76" x2="104.14" y2="111.76" width="0.1524" layer="91"/>
</segment>
</net>
<net name="FD#" class="0">
<segment>
<pinref part="Q2" gate="Q" pin="C"/>
<wire x1="91.44" y1="119.38" x2="91.44" y2="116.84" width="0.1524" layer="91"/>
<pinref part="R1" gate="R" pin="2"/>
<wire x1="88.9" y1="119.38" x2="91.44" y2="119.38" width="0.1524" layer="91"/>
</segment>
</net>
<net name="SDA" class="0">
<segment>
<pinref part="U1" gate="U" pin="SDA"/>
<wire x1="154.94" y1="106.68" x2="139.7" y2="106.68" width="0.1524" layer="91"/>
<wire x1="139.7" y1="106.68" x2="139.7" y2="86.36" width="0.1524" layer="91"/>
<wire x1="139.7" y1="86.36" x2="83.82" y2="86.36" width="0.1524" layer="91"/>
<wire x1="83.82" y1="86.36" x2="83.82" y2="114.3" width="0.1524" layer="91"/>
<wire x1="83.82" y1="114.3" x2="68.58" y2="114.3" width="0.1524" layer="91"/>
<pinref part="JP2" gate="JP" pin="SDA"/>
</segment>
</net>
<net name="SCL" class="0">
<segment>
<wire x1="68.58" y1="109.22" x2="81.28" y2="109.22" width="0.1524" layer="91"/>
<wire x1="81.28" y1="109.22" x2="81.28" y2="83.82" width="0.1524" layer="91"/>
<wire x1="81.28" y1="83.82" x2="142.24" y2="83.82" width="0.1524" layer="91"/>
<wire x1="142.24" y1="83.82" x2="142.24" y2="104.14" width="0.1524" layer="91"/>
<pinref part="U1" gate="U" pin="SCL"/>
<wire x1="142.24" y1="104.14" x2="154.94" y2="104.14" width="0.1524" layer="91"/>
<pinref part="JP2" gate="JP" pin="SCL"/>
</segment>
</net>
<net name="LB" class="0">
<segment>
<pinref part="U1" gate="U" pin="LB"/>
<pinref part="C1" gate="G$1" pin="2"/>
<wire x1="185.42" y1="104.14" x2="185.42" y2="99.06" width="0.1524" layer="91"/>
<wire x1="185.42" y1="99.06" x2="180.34" y2="99.06" width="0.1524" layer="91"/>
<junction x="185.42" y="99.06"/>
<pinref part="R2" gate="R" pin="1"/>
<wire x1="187.96" y1="99.06" x2="185.42" y2="99.06" width="0.1524" layer="91"/>
</segment>
</net>
<net name="LA" class="0">
<segment>
<pinref part="U1" gate="U" pin="LA"/>
<pinref part="C1" gate="G$1" pin="1"/>
<wire x1="185.42" y1="114.3" x2="185.42" y2="119.38" width="0.1524" layer="91"/>
<wire x1="185.42" y1="119.38" x2="180.34" y2="119.38" width="0.1524" layer="91"/>
<junction x="185.42" y="119.38"/>
<pinref part="C5" gate="C" pin="2"/>
<wire x1="187.96" y1="119.38" x2="185.42" y2="119.38" width="0.1524" layer="91"/>
</segment>
</net>
<net name="INT" class="0">
<segment>
<pinref part="R1" gate="R" pin="1"/>
<pinref part="JP2" gate="JP" pin="INT"/>
<wire x1="78.74" y1="119.38" x2="68.58" y2="119.38" width="0.1524" layer="91"/>
</segment>
</net>
<net name="VOUT" class="0">
<segment>
<pinref part="U1" gate="U" pin="VOUT"/>
<pinref part="JP3" gate="JP" pin="0"/>
<wire x1="154.94" y1="114.3" x2="132.08" y2="114.3" width="0.1524" layer="91"/>
<wire x1="132.08" y1="114.3" x2="132.08" y2="121.92" width="0.1524" layer="91"/>
<wire x1="132.08" y1="109.22" x2="132.08" y2="114.3" width="0.1524" layer="91"/>
<junction x="132.08" y="114.3"/>
<pinref part="C4" gate="C" pin="1"/>
</segment>
</net>
<net name="L1" class="0">
<segment>
<pinref part="C5" gate="C" pin="1"/>
<wire x1="200.66" y1="119.38" x2="198.12" y2="119.38" width="0.1524" layer="91"/>
<pinref part="L1" gate="L" pin="1"/>
<wire x1="200.66" y1="114.3" x2="200.66" y2="119.38" width="0.1524" layer="91"/>
</segment>
</net>
<net name="L2" class="0">
<segment>
<pinref part="L1" gate="L" pin="2"/>
<wire x1="200.66" y1="104.14" x2="200.66" y2="99.06" width="0.1524" layer="91"/>
<wire x1="200.66" y1="99.06" x2="198.12" y2="99.06" width="0.1524" layer="91"/>
<pinref part="R2" gate="R" pin="2"/>
</segment>
</net>
</nets>
</sheet>
</sheets>
</schematic>
</drawing>
</eagle>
